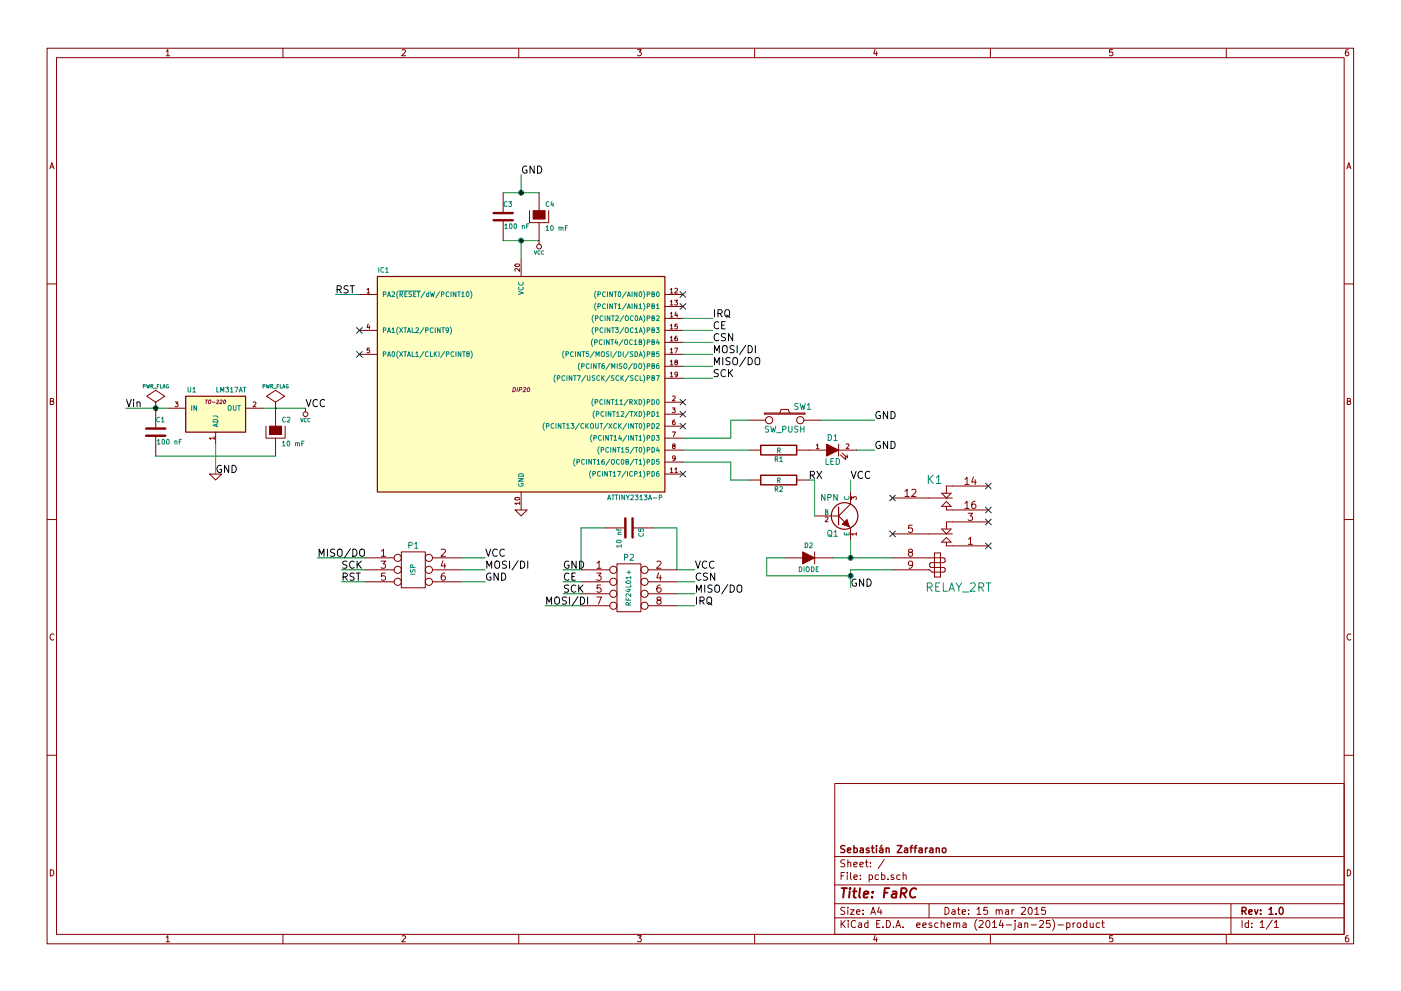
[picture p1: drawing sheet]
EESchema Schematic File Version 2
LIBS:power
LIBS:device
LIBS:transistors
LIBS:conn
LIBS:linear
LIBS:regul
LIBS:74xx
LIBS:cmos4000
LIBS:adc-dac
LIBS:memory
LIBS:xilinx
LIBS:special
LIBS:microcontrollers
LIBS:dsp
LIBS:microchip
LIBS:analog_switches
LIBS:motorola
LIBS:texas
LIBS:intel
LIBS:audio
LIBS:interface
LIBS:digital-audio
LIBS:philips
LIBS:display
LIBS:cypress
LIBS:siliconi
LIBS:opto
LIBS:atmel
LIBS:contrib
LIBS:valves
LIBS:pcb-cache
EELAYER 24 0
EELAYER END
$Descr A4 11693 8268
encoding utf-8
Sheet 1 1
Title "FaRC"
Date "15 mar 2015"
Rev "1.0"
Comp "Sebastián Zaffarano"
Comment1 ""
Comment2 ""
Comment3 ""
Comment4 ""
$EndDescr
$Comp
L ATTINY2313A-P IC1
U 1 1
P 4350 3250
F 0 "IC1" H 3200 4250 40  0000 C CNN
F 1 "ATTINY2313A-P" H 5300 2350 40  0000 C CNN
F 2 "DIP20" H 4350 3250 35  0000 C CIN
F 3 "" H 4350 3250 60  0000 C CNN
	1    4350 3250
	1    0    0    -1  
$EndComp
$Comp
L LED D1
U 1 1
P 6950 3750
F 0 "D1" H 6950 3850 50  0000 C CNN
F 1 "LED" H 6950 3650 50  0000 C CNN
F 2 "" H 6950 3750 60  0000 C CNN
F 3 "" H 6950 3750 60  0000 C CNN
	1    6950 3750
	1    0    0    -1  
$EndComp
$Comp
L R R1
U 1 1
P 6500 3750
F 0 "R1" V 6580 3750 40  0000 C CNN
F 1 "R" V 6507 3751 40  0000 C CNN
F 2 "" V 6430 3750 30  0000 C CNN
F 3 "" H 6500 3750 30  0000 C CNN
	1    6500 3750
	0    1    1    0   
$EndComp
$Comp
L R R2
U 1 1
P 6500 4000
F 0 "R2" V 6580 4000 40  0000 C CNN
F 1 "R" V 6507 4001 40  0000 C CNN
F 2 "" V 6430 4000 30  0000 C CNN
F 3 "" H 6500 4000 30  0000 C CNN
	1    6500 4000
	0    1    1    0   
$EndComp
$Comp
L LM317AT U1
U 1 1
P 1800 3450
F 0 "U1" H 1600 3650 40  0000 C CNN
F 1 "LM317AT" H 1800 3650 40  0000 L CNN
F 2 "TO-220" H 1800 3550 30  0000 C CIN
F 3 "" H 1800 3450 60  0000 C CNN
	1    1800 3450
	1    0    0    -1  
$EndComp
$Comp
L C C1
U 1 1
P 1300 3600
F 0 "C1" H 1300 3700 40  0000 L CNN
F 1 "100 nF" H 1306 3515 40  0000 L CNN
F 2 "" H 1338 3450 30  0000 C CNN
F 3 "" H 1300 3600 60  0000 C CNN
	1    1300 3600
	1    0    0    -1  
$EndComp
$Comp
L CAPAPOL C2
U 1 1
P 2300 3600
F 0 "C2" H 2350 3700 40  0000 L CNN
F 1 "10 mF" H 2350 3500 40  0000 L CNN
F 2 "" H 2400 3450 30  0000 C CNN
F 3 "" H 2300 3600 300 0000 C CNN
	1    2300 3600
	1    0    0    -1  
$EndComp
$Comp
L SW_PUSH SW1
U 1 1
P 6550 3500
F 0 "SW1" H 6700 3610 50  0000 C CNN
F 1 "SW_PUSH" H 6550 3420 50  0000 C CNN
F 2 "" H 6550 3500 60  0000 C CNN
F 3 "" H 6550 3500 60  0000 C CNN
	1    6550 3500
	1    0    0    -1  
$EndComp
$Comp
L C C3
U 1 1
P 4200 1800
F 0 "C3" H 4200 1900 40  0000 L CNN
F 1 "100 nF" H 4206 1715 40  0000 L CNN
F 2 "" H 4238 1650 30  0000 C CNN
F 3 "" H 4200 1800 60  0000 C CNN
	1    4200 1800
	1    0    0    -1  
$EndComp
$Comp
L CAPAPOL C4
U 1 1
P 4500 1800
F 0 "C4" H 4550 1900 40  0000 L CNN
F 1 "10 mF" H 4550 1700 40  0000 L CNN
F 2 "" H 4600 1650 30  0000 C CNN
F 3 "" H 4500 1800 300 0000 C CNN
	1    4500 1800
	1    0    0    -1  
$EndComp
$Comp
L CONN_3X2 P1
U 1 1
P 3450 4800
F 0 "P1" H 3450 5050 50  0000 C CNN
F 1 "ISP" V 3450 4850 40  0000 C CNN
F 2 "" H 3450 4800 60  0000 C CNN
F 3 "" H 3450 4800 60  0000 C CNN
	1    3450 4800
	1    0    0    -1  
$EndComp
$Comp
L CONN_4X2 P2
U 1 1
P 5250 4900
F 0 "P2" H 5250 5150 50  0000 C CNN
F 1 "RF24L01+" V 5250 4900 40  0000 C CNN
F 2 "" H 5250 4900 60  0000 C CNN
F 3 "" H 5250 4900 60  0000 C CNN
	1    5250 4900
	1    0    0    -1  
$EndComp
$Comp
L RELAY_2RT K1
U 1 1
P 7850 4400
F 0 "K1" H 7800 4800 70  0000 C CNN
F 1 "RELAY_2RT" H 8000 3900 70  0000 C CNN
F 2 "" H 7850 4400 60  0000 C CNN
F 3 "" H 7850 4400 60  0000 C CNN
	1    7850 4400
	1    0    0    -1  
$EndComp
$Comp
L VCC #PWR01
U 1 1
P 4500 2000
F 0 "#PWR01" H 4500 2100 30  0001 C CNN
F 1 "VCC" H 4500 2100 30  0000 C CNN
F 2 "" H 4500 2000 60  0000 C CNN
F 3 "" H 4500 2000 60  0000 C CNN
	1    4500 2000
	-1   0    0    1   
$EndComp
$Comp
L GND #PWR02
U 1 1
P 4350 4250
F 0 "#PWR02" H 4350 4250 30  0001 C CNN
F 1 "GND" H 4350 4180 30  0001 C CNN
F 2 "" H 4350 4250 60  0000 C CNN
F 3 "" H 4350 4250 60  0000 C CNN
	1    4350 4250
	1    0    0    -1  
$EndComp
Text Label 2800 2450 0    60   ~ 0
RST
NoConn ~ 3000 2750
NoConn ~ 3000 2950
Text Label 5950 3150 0    60   ~ 0
SCK
Text Label 5950 3050 0    60   ~ 0
MISO/DO
Text Label 5950 2950 0    60   ~ 0
MOSI/DI
Text Label 5950 2850 0    60   ~ 0
CSN
Text Label 5950 2750 0    60   ~ 0
CE
Text Label 5950 2650 0    60   ~ 0
IRQ
NoConn ~ 5700 2450
NoConn ~ 5700 2550
NoConn ~ 5700 3350
NoConn ~ 5700 3450
NoConn ~ 5700 3550
NoConn ~ 5700 3950
Text Label 4700 4750 0    60   ~ 0
GND
Text Label 4700 4850 0    60   ~ 0
CE
Text Label 4700 4950 0    60   ~ 0
SCK
Text Label 4550 5050 0    60   ~ 0
MOSI/DI
Text Label 5800 4750 0    60   ~ 0
VCC
Text Label 5800 4850 0    60   ~ 0
CSN
Text Label 5800 4950 0    60   ~ 0
MISO/DO
Text Label 5800 5050 0    60   ~ 0
IRQ
Text Label 2650 4650 0    60   ~ 0
MISO/DO
Text Label 2850 4750 0    60   ~ 0
SCK
Text Label 2850 4850 0    60   ~ 0
RST
Text Label 4050 4650 0    60   ~ 0
VCC
Text Label 4050 4750 0    60   ~ 0
MOSI/DI
Text Label 4050 4850 0    60   ~ 0
GND
Text Label 2550 3400 0    60   ~ 0
VCC
Text Label 1050 3400 0    60   ~ 0
Vin
Text Label 1800 3950 0    60   ~ 0
GND
$Comp
L GND #PWR03
U 1 1
P 1800 3950
F 0 "#PWR03" H 1800 3950 30  0001 C CNN
F 1 "GND" H 1800 3880 30  0001 C CNN
F 2 "" H 1800 3950 60  0000 C CNN
F 3 "" H 1800 3950 60  0000 C CNN
	1    1800 3950
	1    0    0    -1  
$EndComp
$Comp
L VCC #PWR04
U 1 1
P 2550 3400
F 0 "#PWR04" H 2550 3500 30  0001 C CNN
F 1 "VCC" H 2550 3500 30  0000 C CNN
F 2 "" H 2550 3400 60  0000 C CNN
F 3 "" H 2550 3400 60  0000 C CNN
	1    2550 3400
	-1   0    0    1   
$EndComp
$Comp
L NPN Q1
U 1 1
P 7000 4300
F 0 "Q1" H 7000 4150 50  0000 R CNN
F 1 "NPN" H 7000 4450 50  0000 R CNN
F 2 "" H 7000 4300 60  0000 C CNN
F 3 "" H 7000 4300 60  0000 C CNN
	1    7000 4300
	1    0    0    -1  
$EndComp
Text Label 7100 4000 0    60   ~ 0
VCC
Text Label 7100 4900 0    60   ~ 0
GND
Text Label 6750 4000 0    60   ~ 0
RX
NoConn ~ 8250 4550
NoConn ~ 8250 4350
NoConn ~ 8250 4250
NoConn ~ 8250 4050
NoConn ~ 7450 4150
NoConn ~ 7450 4450
Text Label 4350 1450 0    60   ~ 0
GND
Text Label 7300 3500 0    60   ~ 0
GND
Text Label 7300 3750 0    60   ~ 0
GND
$Comp
L PWR_FLAG #FLG05
U 1 1
P 2300 3400
F 0 "#FLG05" H 2300 3495 30  0001 C CNN
F 1 "PWR_FLAG" H 2300 3580 30  0000 C CNN
F 2 "" H 2300 3400 60  0000 C CNN
F 3 "" H 2300 3400 60  0000 C CNN
	1    2300 3400
	1    0    0    -1  
$EndComp
$Comp
L PWR_FLAG #FLG06
U 1 1
P 1300 3400
F 0 "#FLG06" H 1300 3495 30  0001 C CNN
F 1 "PWR_FLAG" H 1300 3580 30  0000 C CNN
F 2 "" H 1300 3400 60  0000 C CNN
F 3 "" H 1300 3400 60  0000 C CNN
	1    1300 3400
	1    0    0    -1  
$EndComp
$Comp
L DIODE D2
U 1 1
P 6750 4650
F 0 "D2" H 6750 4750 40  0000 C CNN
F 1 "DIODE" H 6750 4550 40  0000 C CNN
F 2 "" H 6750 4650 60  0000 C CNN
F 3 "" H 6750 4650 60  0000 C CNN
	1    6750 4650
	1    0    0    -1  
$EndComp
$Comp
L C C5
U 1 1
P 5250 4400
F 0 "C5" H 5250 4500 40  0000 L CNN
F 1 "10 nf" H 5256 4315 40  0000 L CNN
F 2 "" H 5288 4250 30  0000 C CNN
F 3 "" H 5250 4400 60  0000 C CNN
	1    5250 4400
	0    1    1    0   
$EndComp
Wire Wire Line
	2800 2450 3000 2450
Wire Wire Line
	5700 2950 5950 2950
Wire Wire Line
	5700 3050 5950 3050
Wire Wire Line
	5700 3150 5950 3150
Wire Wire Line
	5700 2750 5950 2750
Wire Wire Line
	5700 2850 5950 2850
Wire Wire Line
	5700 2650 5950 2650
Wire Wire Line
	5700 3650 6100 3650
Wire Wire Line
	5700 3750 6250 3750
Wire Wire Line
	5700 3850 6100 3850
Wire Wire Line
	4700 4750 4850 4750
Wire Wire Line
	4700 4850 4850 4850
Wire Wire Line
	4700 4950 4850 4950
Wire Wire Line
	4550 5050 4850 5050
Wire Wire Line
	5650 4750 5800 4750
Wire Wire Line
	5650 4850 5800 4850
Wire Wire Line
	5650 4950 5800 4950
Wire Wire Line
	5650 5050 5800 5050
Wire Wire Line
	3850 4650 4050 4650
Wire Wire Line
	3850 4750 4050 4750
Wire Wire Line
	3850 4850 4050 4850
Wire Wire Line
	2650 4650 3050 4650
Wire Wire Line
	3050 4750 2850 4750
Wire Wire Line
	3050 4850 2850 4850
Wire Wire Line
	2200 3400 2550 3400
Wire Wire Line
	1300 3800 2300 3800
Wire Wire Line
	1800 3700 1800 3950
Wire Wire Line
	6100 3850 6100 4000
Wire Wire Line
	6100 4000 6250 4000
Wire Wire Line
	6100 3650 6100 3500
Wire Wire Line
	6100 3500 6250 3500
Wire Wire Line
	7150 3750 7300 3750
Wire Wire Line
	6750 4000 6800 4000
Wire Wire Line
	6800 4000 6800 4300
Wire Wire Line
	7100 4100 7100 4000
Wire Wire Line
	7100 4500 7100 4650
Wire Wire Line
	6950 4650 7450 4650
Wire Wire Line
	7450 4750 7100 4750
Wire Wire Line
	7100 4750 7100 4900
Wire Wire Line
	4200 2000 4500 2000
Wire Wire Line
	4350 2150 4350 2000
Connection ~ 4350 2000
Wire Wire Line
	4200 1600 4500 1600
Wire Wire Line
	4350 1600 4350 1450
Connection ~ 4350 1600
Wire Wire Line
	6850 3500 7300 3500
Wire Wire Line
	1050 3400 1400 3400
Connection ~ 1300 3400
Connection ~ 7100 4650
Wire Wire Line
	6550 4650 6400 4650
Wire Wire Line
	6400 4650 6400 4800
Wire Wire Line
	6400 4800 7100 4800
Connection ~ 7100 4800
Wire Wire Line
	4850 4750 4850 4400
Wire Wire Line
	4850 4400 5050 4400
Wire Wire Line
	5450 4400 5650 4400
Wire Wire Line
	5650 4400 5650 4750
$EndSCHEMATC
